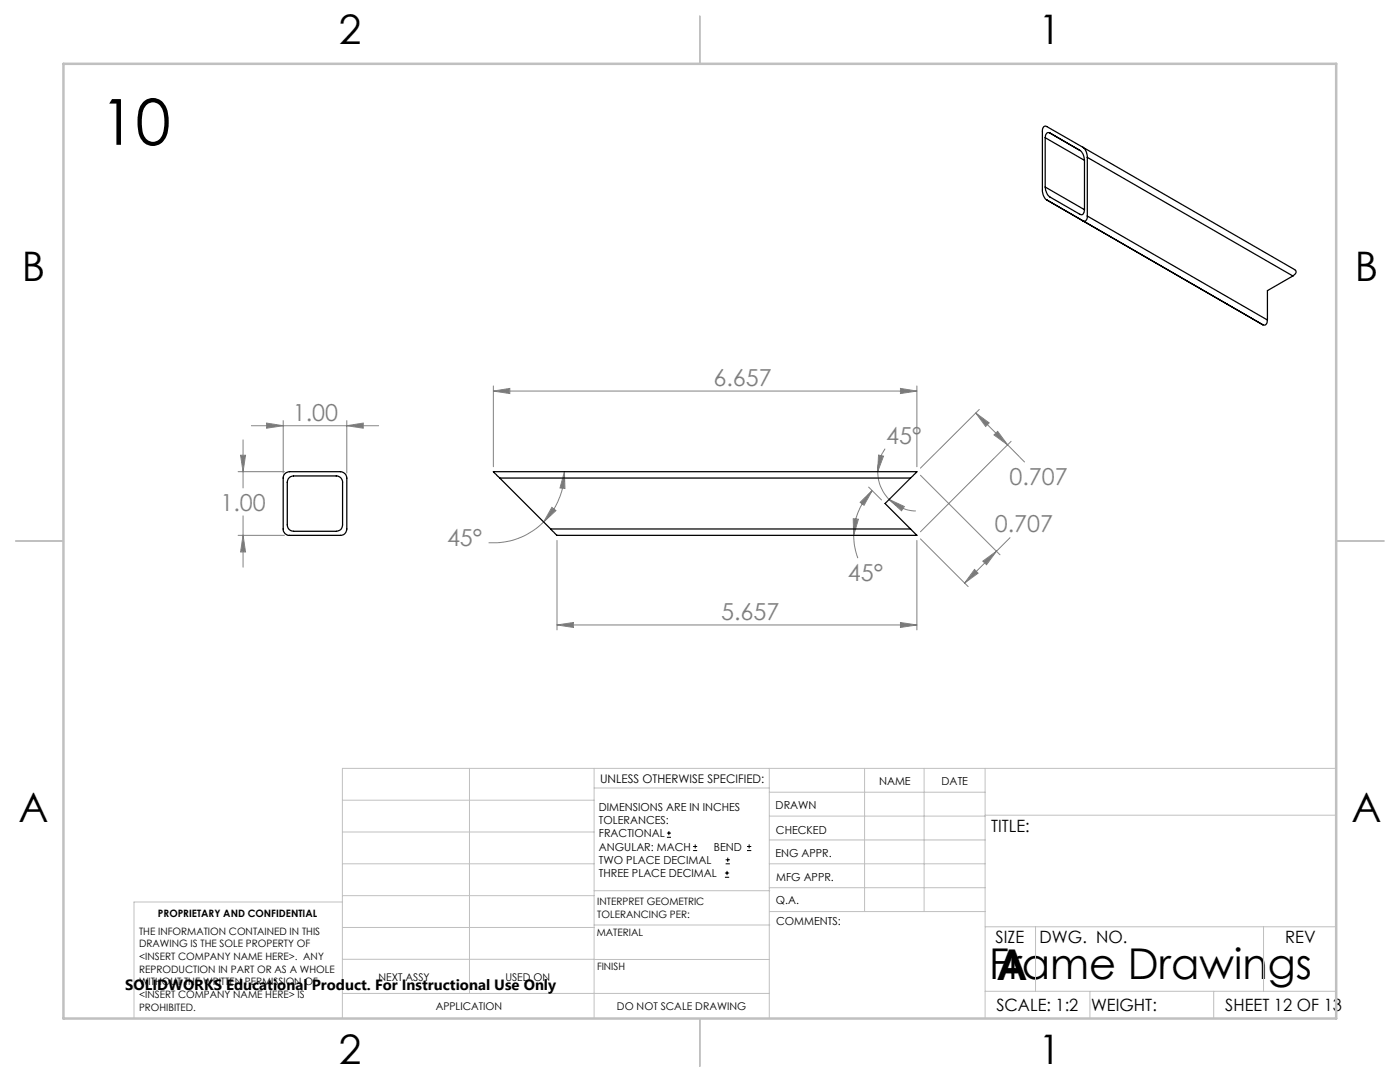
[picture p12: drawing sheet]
<svg xmlns="http://www.w3.org/2000/svg" width="279mm" height="216mm" viewBox="0 0 279 216" stroke-linecap="round" stroke-linejoin="round" font-family="sans-serif">
<g fill="none" stroke="#000" stroke-width=".2">
<path d="M133.1 167.1h.8M133.1 166.2h.8M133.5 165.8v.9M138.3 169.7h.8M138.3 168.9h.8M138.7 168.5v.8M144.7 175h.8M144.7 174.2h.8M144.8 172.4h.9M144.8 171.6h.9M145.1 173.8v.8M145.2 171.1v.9"/>
<path d="M149.1 169.7h.8M149.1 168.9h.8M149.5 168.5v.8"/>
</g>
<g fill="none" stroke="#808080" stroke-width=".2">
<path d="M98.5 78l3.2-.5v1zM98.5 77v16.1M98.5 78h84.5M179.7 77.5l3.3 .5-3.3 .5zM183 77v16.1M47.5 94.1h9.3M48 90.8h1l-.5 3.3zM48.5 87.8v9.6M50.2 84.9h25.4M53.2 84.4l3.3 .5-3.3 .5zM56.5 83.9v10.5M69.2 84.9l3.3-.5v1z"/>
<path d="M69.2 83.9v10.5M112.6 94.1l.1 3.4-.9-.1zM112.6 94.1a14.4 14.4 0 0 1-4.1 10.1M173.4 97.2l2.5 2.6M174.1 97.9a13.1 13.1 0 0 0-3.7 8.9M175.2 94.1a7.9 7.9 0 0 0 2.2 5.6M175.3 90.8l1 .2-1.1 3.1zM176.6 89.5a8.1 8.1 0 0 0-1.4 4.6M177.4 99.7l3.1 1.4-.6 .8zM177.4 99.7a7.9 7.9 0 0 0 5.4 2.3M183.7 94.8l15.9 15.9M194.7 82.4l2.7 2-.7 .7z"/>
<path d="M194.7 82.4l6.4 6.4M195.4 81.7l-11.7 11.7M198.4 86.8l.7-.7 2 2.7zM201.1 88.8l3.4 3.4M201.8 88.1l-18.1 18M47.5 106.8h9.3M48.5 102.9v10.3M48.5 106.8l.5 3.3h-1zM108.5 104.2a14.2 14.2 0 0 1-11 4.1M110.1 101.2l.8 .7-2.4 2.3zM111.2 107.8v17.9M170.3 103.5l1 .1-.9 3.2z"/>
<path d="M170.4 106.8a13.3 13.3 0 0 0 .8 4.6M171.7 100.2l2.4-2.3-1.7 2.9zM183 107.8v17.9M183.7 107.5l9.5 9.6M194.5 113.6l.7 .8-2.7 1.9zM196.1 112l2.8-2-2 2.7zM201.6 107.3l-9.1 9M111.2 124.7l3.2-.5v1zM111.2 124.7h71.8M179.7 124.2l3.3 .5-3.3 .5z"/>
</g>
<g fill="none" stroke="#c0c0c0" stroke-width=".2">
<path d="M68.3 159.7h50.3M93.7 153.3v44.9M118.6 153.3v49.9M118.6 157.2h34.9M153.5 153.3v49.9M153.5 158.1h43.1M172.5 153.3v28.6M184.4 153.3v28.6M196.6 153.3v49.9M266.7 153.3h-198.4v49.9M68.3 178.7h50.3M68.3 172.4h50.3"/>
<path d="M68.3 166h50.3M68.3 180h-41.6v23.2M118.6 177.7h35M153.5 167.6h43.1M153.5 162.8h43.1M153.5 172.4h43.1M153.5 177.1h43.1M196.6 162.7h70.1M68.3 198.2h85.2M68.3 191.4l85.2 .1M68.3 185.1h50.3M118.6 184.6h35"/>
<path d="M153.6 181.9h43M196.6 197.8h70.1M196.6 184.9h70.1M206.7 184.9v12.9M217.5 197.8v5.4M242.2 197.8v5.4M252.2 184.9v12.9"/>
</g>
<path d="M139.7 3.2v9.5M3.1 107.9h9.6M266.7 107.9h9.5M139.7 203.2v9.6" fill="none" stroke="#c0c0c0" stroke-width=".25"/>
<path d="M12.7 12.7h254v190.5h-254z" fill="none" stroke="#c0c0c0" stroke-width=".5"/>
<g fill="#808080">
<path d="M110.1 101.2l.8 .7-2.4 2.3zM112.6 94.1l.1 3.4-.9-.1zM196.1 112l2.8-2-2 2.7zM194.5 113.6l.7 .8-2.7 1.9zM194.7 82.4l2.7 2-.7 .7zM198.4 86.8l.7-.7 2 2.7zM171.7 100.2l2.4-2.3-1.7 2.9zM170.3 103.5l1 .1-.9 3.2zM175.3 90.8l1 .2-1.1 3.1zM177.4 99.7l3.1 1.4-.6 .8zM48 90.8h1l-.5 3.3zM48.5 106.8l.5 3.3h-1z"/>
<path d="M111.2 124.7l3.2-.5v1zM179.7 124.2l3.3 .5-3.3 .5zM98.5 78l3.2-.5v1zM179.7 77.5l3.3 .5-3.3 .5z"/>
<path d="M53.2 84.4l3.3 .5-3.3 .5zM69.2 84.9l3.3-.5v1z"/>
</g>
<g fill="none" stroke="#000" stroke-width=".25">
<path d="M208.6 37.3a2.63 2.63 0 0 0 .9 2l6 3.5a.69 .69 0 0 0 .8-.2 .69 .69 0 0 0 .1-.8M208.6 27.5v9.8M208.6 27.5l7.8 4.5M208.6 37.3l7.8 4.5M209.5 26.5l6 3.5a2.31 2.31 0 0 1 .9 2M209.5 26.5a.72 .72 0 0 0-.8 .2 .72 .72 0 0 0-.1 .8M209.5 26.5l6 3.5M216.1 29.4l42.3 24.4 .2 .2 .1 .4-.7 .7M216.1 29.4a2.47 2.47 0 0 1 .9 2M216.1 29.4l-7.2-4.1a.68 .68 0 0 0-.8 .1 .68 .68 0 0 0-.1 .8v11.7a2.33 2.33 0 0 0 .9 2l43.1 24.9a.72 .72 0 0 0 .8-.2 .72 .72 0 0 0 .1-.7M216.4 32v9.8M217 31.4l41 23.7"/>
<path d="M217 31.4v11.7M217 43.1a.73 .73 0 0 1-.2 .8 .73 .73 0 0 1-.7 .2M217 43.1l35.9 20.8M258 55.1l-5.1 2.9v5.9M56.9 94.4l.9-.3h10.1a1.33 1.33 0 0 1 1.3 1.3v10.2a1.26 1.26 0 0 1-1.3 1.2h-10.1a1.21 1.21 0 0 1-1.3-1.2v-10.4zM57.7 95.3l.9-.3h8.5a1.25 1.25 0 0 1 1.3 1.2v8.5a1.21 1.21 0 0 1-1.3 1.3h-8.5a1.26 1.26 0 0 1-1.3-1.3v-8.5zM99.7 95.4l-1.2-1.3h84.5l-1.3 1.3M99.7 95.4h82M99.7 95.4l10.2 10.2M181.7 95.4l-5.1 5.1 5.1 5.1M109.9 105.6l1.2 1.2h71.9l-1.3-1.2M109.9 105.6h71.8"/>
</g>
<text font-size="12.7" x="20" y="28.9">10</text>
<g font-size="8.5">
<text x="197.4" y="195.4">Frame Drawings</text>
<text x="198.9" y="195.5">A</text>
</g>
<g font-size="8.1">
<text x="67.6" y="8.9">2</text>
<text x="207.3" y="8.9">1</text>
<text x="4.4" y="56.2">B</text>
<text x="270.4" y="56.2">B</text>
<text x="3.7" y="164.1">A</text>
<text x="269.7" y="164.1">A</text>
<text x="67.6" y="212.4">2</text>
<text x="207.3" y="212.4">1</text>
</g>
<g font-size="4.7" fill="#808080">
<text x="142.4" y="77">6.657</text>
<text x="58.4" y="83.9">1.00</text>
<text x="176.8" y="88.5">45°</text>
<text x="44" y="101.9">1.00</text>
<text x="201.5" y="96.7">0.707</text>
<text x="198.6" y="106.2">0.707</text>
<text x="89.2" y="108.8">45°</text>
<text x="169.2" y="115.9">45°</text>
<text x="143.9" y="123.7">5.657</text>
</g>
<g font-size="3.4">
<text x="197.8" y="166">TITLE:</text>
<text x="198.7" y="188.1">SIZE</text>
<text x="207.5" y="188.1">DWG. NO.</text>
<text x="256.5" y="188.2">REV</text>
<text x="198.8" y="201.7">SCALE: 1:2</text>
<text x="217.7" y="201.8">WEIGHT:</text>
<text x="244.5" y="201.7">SHEET 12 OF 13</text>
</g>
<text font-size="3" x="25" y="197.6">SOLIDWORKS Educational Product. For Instructional Use Only</text>
<text font-size="2.4" x="119.8" y="156.2">UNLESS OTHERWISE SPECIFIED:</text>
<g font-size="2.2">
<text x="119.5" y="161.8">DIMENSIONS ARE IN INCHES</text>
<text x="154.8" y="161.4">DRAWN</text>
<text x="175.4" y="156.6">NAME</text>
<text x="187.9" y="156.7">DATE</text>
<text x="119.5" y="164.4">TOLERANCES:</text>
<text x="119.5" y="167.1">FRACTIONAL</text>
<text x="154.9" y="166.3">CHECKED</text>
<text x="119.5" y="169.7">ANGULAR: MACH</text>
<text x="119.5" y="172.4">TWO PLACE DECIMAL</text>
<text x="142.5" y="169.7">BEND</text>
<text x="154.8" y="171">ENG APPR.</text>
<text x="119.5" y="175">THREE PLACE DECIMAL</text>
<text x="154.9" y="175.7">MFG APPR.</text>
<text x="154.9" y="180.4">Q.A.</text>
<text x="154.9" y="184.6">COMMENTS:</text>
</g>
<g font-size="2.1">
<text x="75.5" y="195.7">NEXT ASSY</text>
<text x="100.9" y="195.7">USED ON</text>
<text x="86.9" y="201.5">APPLICATION</text>
<text x="123.1" y="201.6">DO NOT SCALE DRAWING</text>
</g>
<g font-size="2">
<text x="31.5" y="182.9">PROPRIETARY AND CONFIDENTIAL</text>
<text x="119.2" y="180.6">INTERPRET GEOMETRIC</text>
<text x="119.2" y="183.1">TOLERANCING PER:</text>
<text x="27.8" y="186.5">THE INFORMATION CONTAINED IN THIS</text>
<text x="27.8" y="189">DRAWING IS THE SOLE PROPERTY OF</text>
<text x="27.8" y="191.6">&lt;INSERT COMPANY NAME HERE&gt;. ANY</text>
<text x="119.1" y="186.7">MATERIAL</text>
<text x="27.8" y="194.1">REPRODUCTION IN PART OR AS A WHOLE</text>
<text x="27.8" y="196.6">WITHOUT THE WRITTEN PERMISSION OF</text>
<text x="119.1" y="193.5">FINISH</text>
<text x="27.8" y="199.1">&lt;INSERT COMPANY NAME HERE&gt; IS</text>
<text x="27.8" y="201.7">PROHIBITED.</text>
</g>
</svg>
